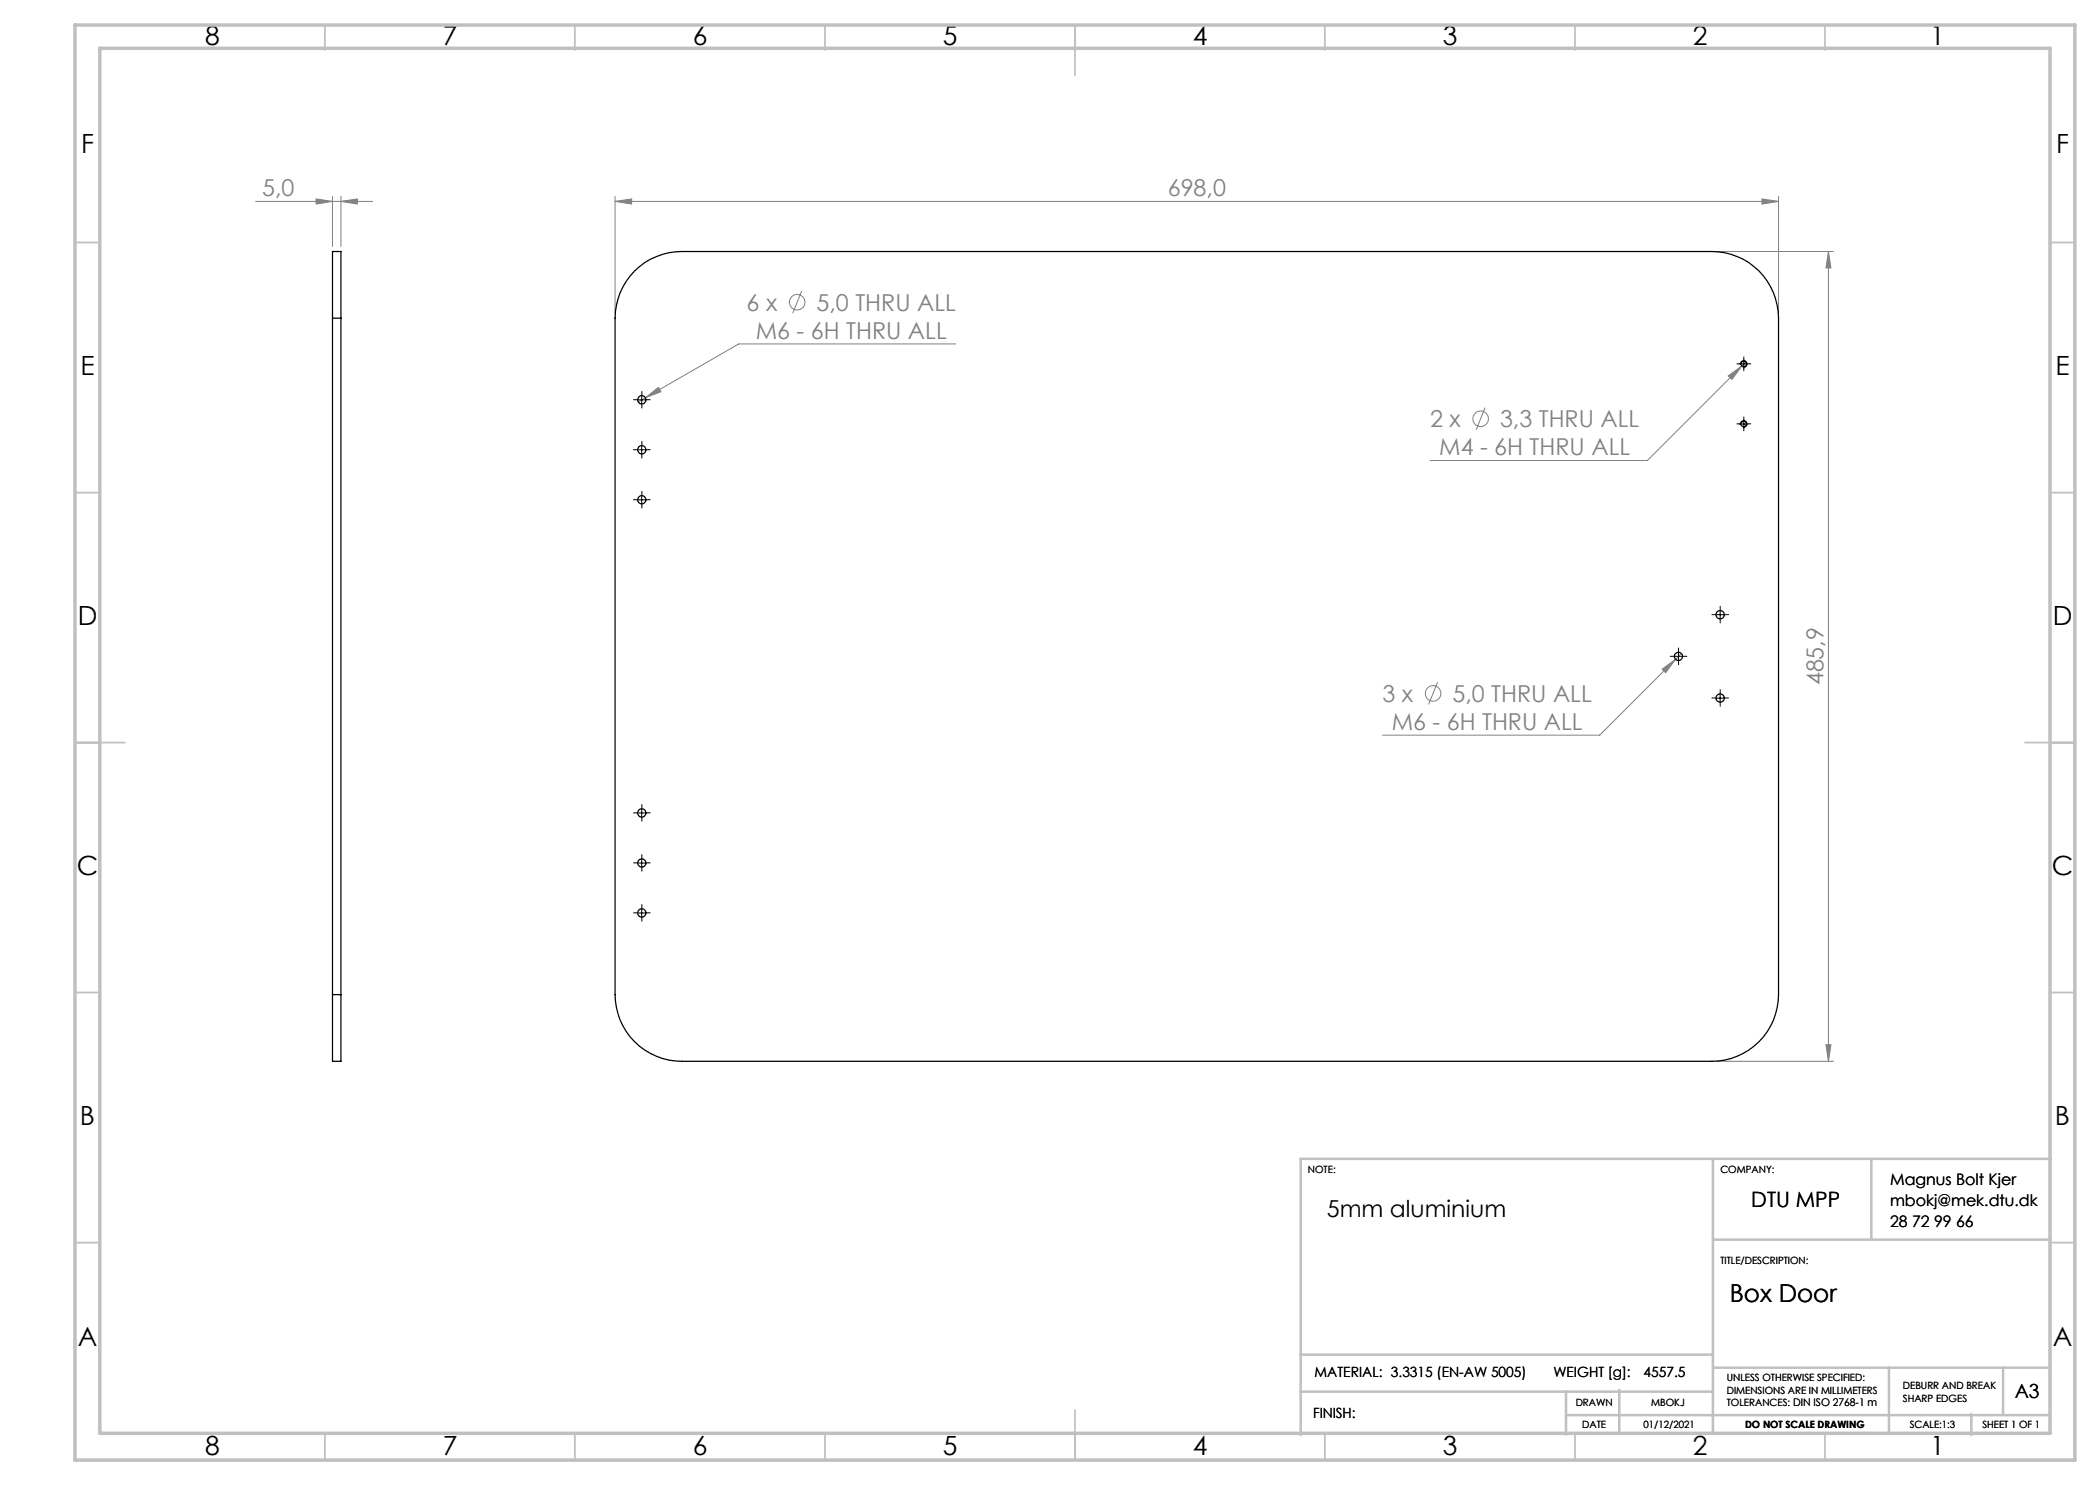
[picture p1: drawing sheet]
<svg xmlns="http://www.w3.org/2000/svg" width="420mm" height="297mm" viewBox="0 0 420 297" stroke-linecap="round" stroke-linejoin="round" font-family="sans-serif">
<g fill="none" stroke="#808080" stroke-width=".2">
<path d="M63.2 39.8l3.3 .5-3.3 .5zM66.5 39.3v10M68.2 39.3v10M123 39.3v23.3M352.4 39.8l3.3 .5-3.3 .5zM355.7 39.3v23.3M51.1 40.3h23.4M68.2 40.3l3.3-.5v1zM123 40.3l3.3-.5v1zM123 40.3h232.7M160.3 58.2l-1.8 4.4M343.4 50.3h23.3"/>
<path d="M365.7 50.3l.5 3.3h-1zM365.7 50.3v162M129.1 79.5l2.6-2 .5 .8zM129.1 79.5l-1.5 .9M191.2 68.8h-43.5l-18.6 10.7M345.7 75.2l2.7-2-2 2.7zM348.4 73.2l-18.9 18.9h-43.5M349.1 72.4l-.7 .8M297 81.5l-1.8 4.5M287.5 136.5l-1.8 4.4M332.4 133.8l2.7-1.9-2 2.6zM336.3 130.7l-16.4 16.3h-43.4"/>
<path d="M343.4 212.3h23.3M365.2 208.9h1l-.5 3.4z"/>
<circle cx="159.4" cy="60.4" r="1.56"/>
<circle cx="296.1" cy="83.8" r="1.56"/>
<circle cx="286.6" cy="138.7" r="1.56"/>
</g>
<g fill="none" stroke="#000" stroke-width=".2">
<path d="M127.5 80h1.7M128.3 79.1v1.7M347.9 72.8h1.7M348.1 73a.66 .66 0 0 1 .6-.9 .66 .66 0 0 1 .7 .8 .66 .66 0 0 1-.8 .5M348.8 72v1.6M127.5 100h1.7M127.5 90h1.7M128.3 89.1v1.7M128.3 99.1v1.7M347.9 84.8h1.7M348.1 85a.67 .67 0 0 1 .6-.9 .67 .67 0 0 1 .7 .8 .67 .67 0 0 1-.8 .5M348.8 84v1.6"/>
<path d="M334.9 131.3h1.6M335.7 130.5v1.6M343.2 139.6h1.6M343.2 122.9h1.6M344 122.1v1.7M344 138.8v1.6M127.5 162.6h1.7M127.5 172.6h1.7M128.3 161.7v1.7M128.3 171.8v1.6M127.5 182.6h1.7M128.3 181.7v1.7"/>
</g>
<g fill="none" stroke="#c0c0c0" stroke-width=".35">
<path d="M65 5v5M115 5v5M165 5v5M215 5v10M265 5v5M315 5v5M365 5v5M15 48.5h5M410 48.5h5M15 98.5h5M410 98.5h5M15 148.5h10"/>
<path d="M405 148.5h10M15 198.5h5M410 198.5h5M15 248.5h5M410 248.5h5M65 287v5M115 287v5M165 287v5M215 282v10M265 287v5M315 287v5M365 287v5"/>
</g>
<g fill="none" stroke="#c0c0c0" stroke-width=".5">
<path d="M342.6 231.8v54.8M374.3 231.8v16.1M410.2 231.8h-150.1v55.2M342.6 247.9h67.5M260.1 278.3h82.5M260.1 270.9h82.5M313.2 278.3v8.6M323.8 278v8.7M342.6 273.5h67.4M377.8 273.5v13.2M400.6 273.5v9.3M313.2 283h96.8"/>
<path d="M394.3 282.8v4.2"/>
</g>
<path d="M15 5h400v287h-400zM20 9.7h390v277h-390z" fill="none" stroke="#c0c0c0" stroke-width=".7"/>
<g fill="none" stroke="#000" stroke-width=".2" stroke-dasharray="15.2 1.3 1.3 1.3">
<path d="M127.5 79.9h-.8M128.4 79.1v-.8M129.2 79.9h.8M347.9 72.8h-.5M348.8 71.9v-.5M348.8 73.6v.6M349.6 72.8h.6M127.5 99.9h-.8M127.5 89.9h-.8M128.4 99.1v-.8M128.4 89.1v-.8M128.4 90.8v.8"/>
<path d="M128.4 80.8v.8M129.2 99.9h.8M129.2 89.9h.8M347.9 84.8h-.5M348.8 83.9v-.5M348.8 85.6v.6M349.6 84.8h.6M128.4 100.8v.8M334.9 131.3h-.9M335.7 130.4v-.8M335.7 132.1v.8M336.5 131.3h.9"/>
<path d="M343.2 139.6h-.8M343.2 122.9h-.8M344 138.8v-.9M344 122.1v-.8M344 123.8v.8M344.9 139.6h.8M344.9 122.9h.8M344 140.4v.9M127.5 162.6h-.8M127.5 172.6h-.8M128.4 161.7v-.8M128.4 163.4v.8"/>
<path d="M128.4 171.7v-.8M128.4 173.4v.8M129.2 162.6h.8M129.2 172.6h.8M127.5 182.6h-.8M128.4 181.7v-.8M128.4 183.4v.8M129.2 182.6h.8"/>
</g>
<g fill="#808080">
<path d="M123 40.3l3.3-.5v1zM352.4 39.8l3.3 .5-3.3 .5zM129.1 79.5l3.1-1.2-.5-.8zM345.7 75.2l.7 .7 2-2.7zM332.4 133.8l.7 .7 2-2.6zM63.2 39.8l3.3 .5-3.3 .5zM68.2 40.3l3.3-.5v1z"/>
<path d="M365.7 50.3l.5 3.3h-1zM365.2 208.9h1l-.5 3.4z"/>
</g>
<g fill="none" stroke="#000" stroke-width=".25">
<path d="M126.9 54.2a13.6 13.6 0 0 1 9.4-3.9h206.1a13.3 13.3 0 0 1 13.3 13.3v135.3a13.4 13.4 0 0 1-13.3 13.4h-206.1a13.4 13.4 0 0 1-13.3-13.4v-135.3a13.4 13.4 0 0 1 3.9-9.4zM66.5 63.6v-13.3h1.7v13.3M66.5 63.6h1.7M66.5 63.6v135.3M68.2 63.6v135.3M66.5 198.9v13.4h1.7v-13.4M66.5 198.9h1.7"/>
<circle cx="128.4" cy="80" r=".83"/>
<circle cx="348.7" cy="72.8" r=".55"/>
<circle cx="128.4" cy="89.9" r=".84"/>
<circle cx="128.4" cy="100" r=".83"/>
<circle cx="348.7" cy="84.8" r=".55"/>
<circle cx="335.7" cy="131.3" r=".82"/>
<circle cx="344" cy="122.9" r=".83"/>
<circle cx="344" cy="139.6" r=".82"/>
<circle cx="128.4" cy="162.6" r=".84"/>
<circle cx="128.4" cy="172.6" r=".83"/>
<circle cx="128.4" cy="182.6" r=".84"/>
</g>
<g font-size="5.3">
<text x="41" y="8.9">8</text>
<text x="88.5" y="8.9">7</text>
<text x="138.5" y="8.9">6</text>
<text x="188.5" y="8.9">5</text>
<text x="238.5" y="8.9">4</text>
<text x="288.5" y="8.9">3</text>
<text x="338.5" y="8.9">2</text>
<text x="386" y="8.9">1</text>
<text x="16.2" y="30.7">F</text>
<text x="411.2" y="30.7">F</text>
<text x="16.1" y="74.9">E</text>
<text x="411.1" y="74.9">E</text>
<text x="15.5" y="124.9">D</text>
<text x="410.5" y="124.9">D</text>
<text x="15.4" y="174.9">C</text>
<text x="410.4" y="174.9">C</text>
<text x="16" y="224.9">B</text>
<text x="411" y="224.9">B</text>
<text x="15.5" y="269.2">A</text>
<text x="410.5" y="269.2">A</text>
<text x="41" y="290.9">8</text>
<text x="88.5" y="290.9">7</text>
<text x="138.5" y="290.9">6</text>
<text x="188.5" y="290.9">5</text>
<text x="238.5" y="290.9">4</text>
<text x="288.5" y="290.9">3</text>
<text x="338.5" y="290.9">2</text>
<text x="386" y="290.9">1</text>
</g>
<text font-size="4.9" x="345.9" y="260.4">Box Door</text>
<g font-size="4.7" fill="#808080">
<text x="52.4" y="39.3">5,0</text>
<text x="233.6" y="39.3">698,0</text>
<text x="149.3" y="62.1">6 x</text>
<text x="163.3" y="62.1">5,0 THRU ALL</text>
<text x="151.2" y="67.7">M6 - 6H THRU ALL</text>
<text x="286" y="85.5">2 x</text>
<text x="300" y="85.5">3,3 THRU ALL</text>
<text x="287.8" y="91.1">M4 - 6H THRU ALL</text>
<text x="364.7" y="137.1" transform="rotate(-90 364.7 137.1)">485,9</text>
<text x="276.5" y="140.4">3 x</text>
<text x="290.5" y="140.4">5,0 THRU ALL</text>
<text x="278.3" y="146">M6 - 6H THRU ALL</text>
</g>
<text font-size="4.7" x="265.4" y="243.3">5mm aluminium</text>
<text font-size="4.2" x="350.3" y="241.4">DTU MPP</text>
<text font-size="3.9" x="403" y="279.6">A3</text>
<g font-size="3.2">
<text x="378" y="237">Magnus Bolt Kjer</text>
<text x="378" y="241.1">mbokj@mek.dtu.dk</text>
<text x="378" y="245.3">28 72 99 66</text>
</g>
<g font-size="2.8">
<text x="262.9" y="275.4">MATERIAL: 3.3315 (EN-AW 5005)</text>
<text x="310.7" y="275.4">WEIGHT [g]:</text>
<text x="328.7" y="275.4">4557.5</text>
<text x="262.6" y="283.6">FINISH:</text>
</g>
<g font-size="2">
<text x="261.6" y="234.6">NOTE:</text>
<text x="344.1" y="234.6">COMPANY:</text>
<text x="344.1" y="252.7">TITLE/DESCRIPTION:</text>
<text x="315.1" y="281.3">DRAWN</text>
<text x="330.2" y="281.3">MBOKJ</text>
<text x="345.4" y="276.3">UNLESS OTHERWISE SPECIFIED:</text>
<text x="345.4" y="278.8">DIMENSIONS ARE IN MILLIMETERS</text>
<text x="345.4" y="281.3">TOLERANCES: DIN ISO 2768-1 m</text>
<text x="380.6" y="277.8">DEBURR AND BREAK</text>
<text x="380.6" y="280.3">SHARP EDGES</text>
<text x="316.4" y="285.6">DATE</text>
<text x="328.7" y="285.6">01/12/2021</text>
<text x="349" y="285.6">DO NOT SCALE DRAWING</text>
<text x="381.9" y="285.6">SCALE:1:3</text>
<text x="396.5" y="285.6">SHEET 1 OF 1</text>
</g>
</svg>
